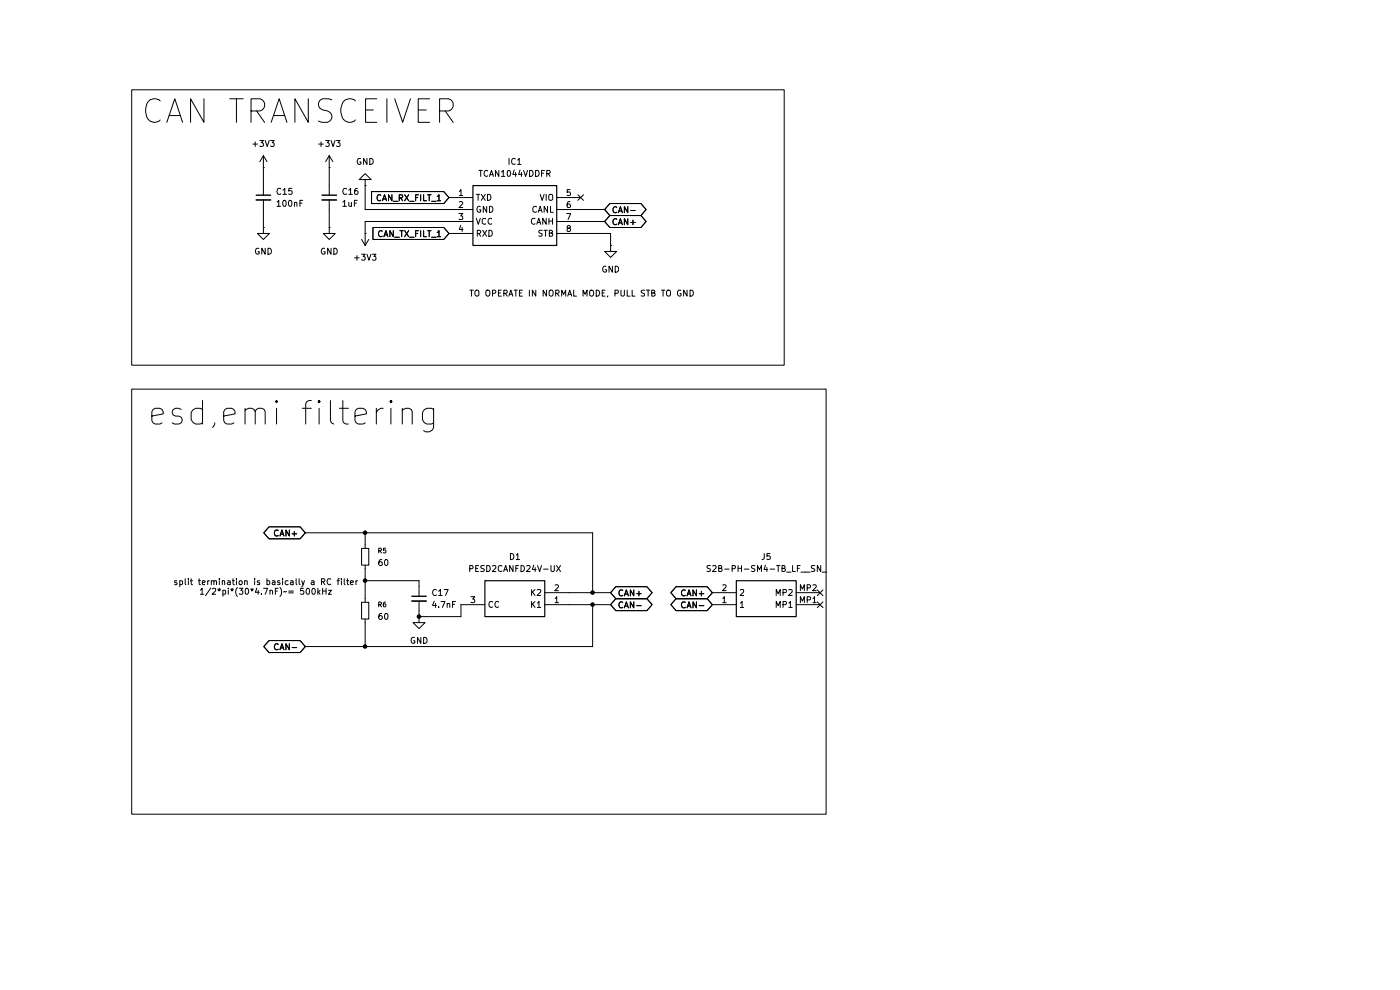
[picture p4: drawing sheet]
(kicad_sch
 (version 20260306)
 (generator "eeschema")
 (generator_version "10.0")
 (paper "A4")
 (lib_symbols
  (symbol "Device:C_Small"
   (pin_numbers (hide yes))
   (pin_names
    (offset 0.254) (hide yes)) (exclude_from_sim no) (in_bom yes) (on_board yes)
   (in_pos_files yes)
   (duplicate_pin_numbers_are_jumpers no)
   (property "Reference" "C" (at 0.254 1.778 0) (show_name no) (do_not_autoplace no) (effects (font (size 1.27 1.27)) (justify left)))
   (property "Value" "C_Small" (at 0.254 -2.032 0) (show_name no) (do_not_autoplace no) (effects (font (size 1.27 1.27)) (justify left)))
   (property "Footprint" "" (at 0 0 0) (show_name no) (do_not_autoplace no) (hide yes) (effects (font (size 1.27 1.27))))
   (property "Datasheet" "" (at 0 0 0) (show_name no) (do_not_autoplace no) (hide yes) (effects (font (size 1.27 1.27))))
   (property "Description" "Unpolarized capacitor, small symbol" (at 0 0 0) (show_name no) (do_not_autoplace no) (hide yes) (effects (font (size 1.27 1.27))))
   (symbol "C_Small_0_1"
    (polyline (pts (xy -1.524 0.508) (xy 1.524 0.508)) (stroke (width 0.3048) (type default)) (fill (type none)))
    (polyline (pts (xy -1.524 -0.508) (xy 1.524 -0.508)) (stroke (width 0.3302) (type default)) (fill (type none))))
   (symbol "C_Small_1_1"
    (pin passive line (at 0 2.54 270) (length 2.032) (name "" (effects (font (size 1.27 1.27)))) (number "1" (effects (font (size 1.27 1.27)))))
    (pin passive line (at 0 -2.54 90) (length 2.032) (name "" (effects (font (size 1.27 1.27)))) (number "2" (effects (font (size 1.27 1.27))))))
   (embedded_fonts no))
  (symbol "Device:R_Small"
   (pin_numbers (hide yes))
   (pin_names
    (offset 0.254) (hide yes)) (exclude_from_sim no) (in_bom yes) (on_board yes)
   (in_pos_files yes)
   (duplicate_pin_numbers_are_jumpers no)
   (property "Reference" "R" (at 0 0 90) (show_name no) (do_not_autoplace no) (effects (font (size 1.016 1.016))))
   (property "Value" "R_Small" (at 1.778 0 90) (show_name no) (do_not_autoplace no) (effects (font (size 1.27 1.27))))
   (property "Footprint" "" (at 0 0 0) (show_name no) (do_not_autoplace no) (hide yes) (effects (font (size 1.27 1.27))))
   (property "Datasheet" "" (at 0 0 0) (show_name no) (do_not_autoplace no) (hide yes) (effects (font (size 1.27 1.27))))
   (property "Description" "Resistor, small symbol" (at 0 0 0) (show_name no) (do_not_autoplace no) (hide yes) (effects (font (size 1.27 1.27))))
   (symbol "R_Small_0_1"
    (rectangle (start -0.762 1.778) (end 0.762 -1.778) (stroke (width 0.2032) (type default)) (fill (type none))))
   (symbol "R_Small_1_1"
    (pin passive line (at 0 2.54 270) (length 0.762) (name "" (effects (font (size 1.27 1.27)))) (number "1" (effects (font (size 1.27 1.27)))))
    (pin passive line (at 0 -2.54 90) (length 0.762) (name "" (effects (font (size 1.27 1.27)))) (number "2" (effects (font (size 1.27 1.27))))))
   (embedded_fonts no))
  (symbol "Samac_sys:PESD2CANFD24V-UX" (exclude_from_sim no) (in_bom yes) (on_board yes)
   (in_pos_files yes)
   (duplicate_pin_numbers_are_jumpers no)
   (property "Reference" "D" (at 19.05 7.62 0) (show_name no) (do_not_autoplace no) (effects (font (size 1.27 1.27)) (justify left top)))
   (property "Value" "PESD2CANFD24V-UX" (at 19.05 5.08 0) (show_name no) (do_not_autoplace no) (effects (font (size 1.27 1.27)) (justify left top)))
   (property "Footprint" "SOT65P210X110-3N" (at 19.05 -94.92 0) (show_name no) (do_not_autoplace no) (hide yes) (effects (font (size 1.27 1.27)) (justify left top)))
   (property "Datasheet" "https://assets.nexperia.com/documents/data-sheet/PESD2CANFD24V-U.pdf" (at 19.05 -194.92 0) (show_name no) (do_not_autoplace no) (hide yes) (effects (font (size 1.27 1.27)) (justify left top)))
   (property "Description" "PESD2CANFD24V-U - ESD protection for In-vehicle networks" (at 0 0 0) (show_name no) (do_not_autoplace no) (hide yes) (effects (font (size 1.27 1.27))))
   (property "Height" "1.1" (at 19.05 -394.92 0) (show_name no) (do_not_autoplace no) (hide yes) (effects (font (size 1.27 1.27)) (justify left top)))
   (property "Mouser Part Number" "771-PESD2CANFD24V-UX" (at 19.05 -494.92 0) (show_name no) (do_not_autoplace no) (hide yes) (effects (font (size 1.27 1.27)) (justify left top)))
   (property "Mouser Price/Stock" "https://www.mouser.co.uk/ProductDetail/Nexperia/PESD2CANFD24V-UX?qs=xZ%2FP%252Ba9zWqYt%2Ft8UKiQnig%3D%3D" (at 19.05 -594.92 0) (show_name no) (do_not_autoplace no) (hide yes) (effects (font (size 1.27 1.27)) (justify left top)))
   (property "Manufacturer_Name" "Nexperia" (at 19.05 -694.92 0) (show_name no) (do_not_autoplace no) (hide yes) (effects (font (size 1.27 1.27)) (justify left top)))
   (property "Manufacturer_Part_Number" "PESD2CANFD24V-UX" (at 19.05 -794.92 0) (show_name no) (do_not_autoplace no) (hide yes) (effects (font (size 1.27 1.27)) (justify left top)))
   (symbol "PESD2CANFD24V-UX_1_1"
    (rectangle (start 5.08 2.54) (end 17.78 -5.08) (stroke (width 0.254) (type default)) (fill (type background)))
    (pin passive line (at 0 0 0) (length 5.08) (name "K1" (effects (font (size 1.27 1.27)))) (number "1" (effects (font (size 1.27 1.27)))))
    (pin passive line (at 0 -2.54 0) (length 5.08) (name "K2" (effects (font (size 1.27 1.27)))) (number "2" (effects (font (size 1.27 1.27)))))
    (pin passive line (at 22.86 0 180) (length 5.08) (name "CC" (effects (font (size 1.27 1.27)))) (number "3" (effects (font (size 1.27 1.27))))))
   (embedded_fonts no))
  (symbol "Samac_sys:S2B-PH-SM4-TB_LF__SN_" (exclude_from_sim no) (in_bom yes) (on_board yes)
   (in_pos_files yes)
   (duplicate_pin_numbers_are_jumpers no)
   (property "Reference" "J" (at 19.05 7.62 0) (show_name no) (do_not_autoplace no) (effects (font (size 1.27 1.27)) (justify left top)))
   (property "Value" "S2B-PH-SM4-TB_LF__SN_" (at 19.05 5.08 0) (show_name no) (do_not_autoplace no) (effects (font (size 1.27 1.27)) (justify left top)))
   (property "Footprint" "S2BPHSM4TBLFSN" (at 19.05 -94.92 0) (show_name no) (do_not_autoplace no) (hide yes) (effects (font (size 1.27 1.27)) (justify left top)))
   (property "Datasheet" "https://www.jst-mfg.com/product/pdf/eng/ePH.pdf" (at 19.05 -194.92 0) (show_name no) (do_not_autoplace no) (hide yes) (effects (font (size 1.27 1.27)) (justify left top)))
   (property "Description" "Conn Shrouded Header (4 Sides) HDR 2 POS 2mm Solder RA Side Entry SMD T/R" (at 0 0 0) (show_name no) (do_not_autoplace no) (hide yes) (effects (font (size 1.27 1.27))))
   (property "Height" "6.6" (at 19.05 -394.92 0) (show_name no) (do_not_autoplace no) (hide yes) (effects (font (size 1.27 1.27)) (justify left top)))
   (property "Mouser Part Number" "N/A" (at 19.05 -494.92 0) (show_name no) (do_not_autoplace no) (hide yes) (effects (font (size 1.27 1.27)) (justify left top)))
   (property "Mouser Price/Stock" "https://www.mouser.co.uk/ProductDetail/JST-Commercial/S2B-PH-SM4-TBLFSN?qs=QpmGXVUTftEA9IU90i0xlg%3D%3D" (at 19.05 -594.92 0) (show_name no) (do_not_autoplace no) (hide yes) (effects (font (size 1.27 1.27)) (justify left top)))
   (property "Manufacturer_Name" "JST (JAPAN SOLDERLESS TERMINALS)" (at 19.05 -694.92 0) (show_name no) (do_not_autoplace no) (hide yes) (effects (font (size 1.27 1.27)) (justify left top)))
   (property "Manufacturer_Part_Number" "S2B-PH-SM4-TB(LF)(SN)" (at 19.05 -794.92 0) (show_name no) (do_not_autoplace no) (hide yes) (effects (font (size 1.27 1.27)) (justify left top)))
   (symbol "S2B-PH-SM4-TB_LF__SN__1_1"
    (rectangle (start 5.08 2.54) (end 17.78 -5.08) (stroke (width 0.254) (type default)) (fill (type background)))
    (pin passive line (at 0 -2.54 0) (length 5.08) (name "1" (effects (font (size 1.27 1.27)))) (number "1" (effects (font (size 1.27 1.27)))))
    (pin passive line (at 0 0 0) (length 5.08) (name "2" (effects (font (size 1.27 1.27)))) (number "2" (effects (font (size 1.27 1.27)))))
    (pin passive line (at 22.86 -2.54 180) (length 5.08) (name "MP1" (effects (font (size 1.27 1.27)))) (number "MP1" (effects (font (size 1.27 1.27)))))
    (pin passive line (at 22.86 0 180) (length 5.08) (name "MP2" (effects (font (size 1.27 1.27)))) (number "MP2" (effects (font (size 1.27 1.27))))))
   (embedded_fonts no))
  (symbol "Samac_sys:TCAN1044VDDFR" (exclude_from_sim no) (in_bom yes) (on_board yes)
   (in_pos_files yes)
   (duplicate_pin_numbers_are_jumpers no)
   (property "Reference" "IC" (at 24.13 7.62 0) (show_name no) (do_not_autoplace no) (effects (font (size 1.27 1.27)) (justify left top)))
   (property "Value" "TCAN1044VDDFR" (at 24.13 5.08 0) (show_name no) (do_not_autoplace no) (effects (font (size 1.27 1.27)) (justify left top)))
   (property "Footprint" "SOT65P280X110-8N" (at 24.13 -94.92 0) (show_name no) (do_not_autoplace no) (hide yes) (effects (font (size 1.27 1.27)) (justify left top)))
   (property "Datasheet" "https://www.ti.com/lit/gpn/TCAN1044V" (at 24.13 -194.92 0) (show_name no) (do_not_autoplace no) (hide yes) (effects (font (size 1.27 1.27)) (justify left top)))
   (property "Description" "CAN XCVR WITH OPTIONAL FD" (at 0 0 0) (show_name no) (do_not_autoplace no) (hide yes) (effects (font (size 1.27 1.27))))
   (property "Height" "1.1" (at 24.13 -394.92 0) (show_name no) (do_not_autoplace no) (hide yes) (effects (font (size 1.27 1.27)) (justify left top)))
   (property "Mouser Part Number" "595-TCAN1044VDDFR" (at 24.13 -494.92 0) (show_name no) (do_not_autoplace no) (hide yes) (effects (font (size 1.27 1.27)) (justify left top)))
   (property "Mouser Price/Stock" "https://www.mouser.co.uk/ProductDetail/Texas-Instruments/TCAN1044VDDFR?qs=xZ%2FP%252Ba9zWqaHsa9RvdIfqA%3D%3D" (at 24.13 -594.92 0) (show_name no) (do_not_autoplace no) (hide yes) (effects (font (size 1.27 1.27)) (justify left top)))
   (property "Manufacturer_Name" "Texas Instruments" (at 24.13 -694.92 0) (show_name no) (do_not_autoplace no) (hide yes) (effects (font (size 1.27 1.27)) (justify left top)))
   (property "Manufacturer_Part_Number" "TCAN1044VDDFR" (at 24.13 -794.92 0) (show_name no) (do_not_autoplace no) (hide yes) (effects (font (size 1.27 1.27)) (justify left top)))
   (symbol "TCAN1044VDDFR_1_1"
    (rectangle (start 5.08 2.54) (end 22.86 -10.16) (stroke (width 0.254) (type default)) (fill (type background)))
    (pin passive line (at 0 0 0) (length 5.08) (name "TXD" (effects (font (size 1.27 1.27)))) (number "1" (effects (font (size 1.27 1.27)))))
    (pin passive line (at 0 -2.54 0) (length 5.08) (name "GND" (effects (font (size 1.27 1.27)))) (number "2" (effects (font (size 1.27 1.27)))))
    (pin passive line (at 0 -5.08 0) (length 5.08) (name "VCC" (effects (font (size 1.27 1.27)))) (number "3" (effects (font (size 1.27 1.27)))))
    (pin passive line (at 0 -7.62 0) (length 5.08) (name "RXD" (effects (font (size 1.27 1.27)))) (number "4" (effects (font (size 1.27 1.27)))))
    (pin passive line (at 27.94 0 180) (length 5.08) (name "VIO" (effects (font (size 1.27 1.27)))) (number "5" (effects (font (size 1.27 1.27)))))
    (pin passive line (at 27.94 -2.54 180) (length 5.08) (name "CANL" (effects (font (size 1.27 1.27)))) (number "6" (effects (font (size 1.27 1.27)))))
    (pin passive line (at 27.94 -5.08 180) (length 5.08) (name "CANH" (effects (font (size 1.27 1.27)))) (number "7" (effects (font (size 1.27 1.27)))))
    (pin passive line (at 27.94 -7.62 180) (length 5.08) (name "STB" (effects (font (size 1.27 1.27)))) (number "8" (effects (font (size 1.27 1.27))))))
   (embedded_fonts no))
  (symbol "power:+3V3"
   (power global)
   (pin_numbers (hide yes))
   (pin_names
    (offset 0) (hide yes)) (exclude_from_sim no) (in_bom yes) (on_board yes)
   (in_pos_files yes)
   (duplicate_pin_numbers_are_jumpers no)
   (property "Reference" "#PWR" (at 0 -3.81 0) (show_name no) (do_not_autoplace no) (hide yes) (effects (font (size 1.27 1.27))))
   (property "Value" "+3V3" (at 0 3.556 0) (show_name no) (do_not_autoplace no) (effects (font (size 1.27 1.27))))
   (property "Footprint" "" (at 0 0 0) (show_name no) (do_not_autoplace no) (hide yes) (effects (font (size 1.27 1.27))))
   (property "Datasheet" "" (at 0 0 0) (show_name no) (do_not_autoplace no) (hide yes) (effects (font (size 1.27 1.27))))
   (property "Description" "Power symbol creates a global label with name \"+3V3\"" (at 0 0 0) (show_name no) (do_not_autoplace no) (hide yes) (effects (font (size 1.27 1.27))))
   (symbol "+3V3_0_1"
    (polyline (pts (xy -0.762 1.27) (xy 0 2.54)) (stroke (width 0) (type default)) (fill (type none)))
    (polyline (pts (xy 0 2.54) (xy 0.762 1.27)) (stroke (width 0) (type default)) (fill (type none)))
    (polyline (pts (xy 0 0) (xy 0 2.54)) (stroke (width 0) (type default)) (fill (type none))))
   (symbol "+3V3_1_1"
    (pin power_in line (at 0 0 90) (length 0) (name "" (effects (font (size 1.27 1.27)))) (number "1" (effects (font (size 1.27 1.27))))))
   (embedded_fonts no))
  (symbol "power:GND"
   (power global)
   (pin_numbers (hide yes))
   (pin_names
    (offset 0) (hide yes)) (exclude_from_sim no) (in_bom yes) (on_board yes)
   (in_pos_files yes)
   (duplicate_pin_numbers_are_jumpers no)
   (property "Reference" "#PWR" (at 0 -6.35 0) (show_name no) (do_not_autoplace no) (hide yes) (effects (font (size 1.27 1.27))))
   (property "Value" "GND" (at 0 -3.81 0) (show_name no) (do_not_autoplace no) (effects (font (size 1.27 1.27))))
   (property "Footprint" "" (at 0 0 0) (show_name no) (do_not_autoplace no) (hide yes) (effects (font (size 1.27 1.27))))
   (property "Datasheet" "" (at 0 0 0) (show_name no) (do_not_autoplace no) (hide yes) (effects (font (size 1.27 1.27))))
   (property "Description" "Power symbol creates a global label with name \"GND\" , ground" (at 0 0 0) (show_name no) (do_not_autoplace no) (hide yes) (effects (font (size 1.27 1.27))))
   (symbol "GND_0_1"
    (polyline (pts (xy 0 0) (xy 0 -1.27) (xy 1.27 -1.27) (xy 0 -2.54) (xy -1.27 -1.27) (xy 0 -1.27)) (stroke (width 0) (type default)) (fill (type none))))
   (symbol "GND_1_1"
    (pin power_in line (at 0 0 270) (length 0) (name "" (effects (font (size 1.27 1.27)))) (number "1" (effects (font (size 1.27 1.27))))))
   (embedded_fonts no)))
 (rectangle
  (start 27.94 82.55)
  (end 175.26 172.72)
  (stroke (width 0) (type default))
  (fill (type none)))
 (rectangle
  (start 27.94 19.05)
  (end 166.37 77.47)
  (stroke (width 0) (type default))
  (fill (type none)))
 (text "split termination is basically a RC filter\n1/2*pi*(30*4.7nF)~= 500kHz"
  (exclude_from_sim no)
  (at 56.388 124.714 0)
  (effects (font (size 1.27 1.27))))
 (text "esd,emi filtering"
  (exclude_from_sim no)
  (at 62.23 87.884 0)
  (effects (font (size 5 5))))
 (text "TO OPERATE IN NORMAL MODE, PULL STB TO GND\n"
  (exclude_from_sim no)
  (at 123.444 62.484 0)
  (effects (font (size 1.27 1.27))))
 (text "CAN TRANSCEIVER"
  (exclude_from_sim no)
  (at 63.5 23.876 0)
  (effects (font (size 5 5))))
 (junction
  (at 77.47 113.03)
  (diameter 0)
  (color 0 0 0 0))
 (junction
  (at 125.73 128.27)
  (diameter 0)
  (color 0 0 0 0))
 (junction
  (at 77.47 123.19)
  (diameter 0)
  (color 0 0 0 0))
 (junction
  (at 77.47 137.16)
  (diameter 0)
  (color 0 0 0 0))
 (junction
  (at 88.9 130.81)
  (diameter 0)
  (color 0 0 0 0))
 (junction
  (at 125.73 125.73)
  (diameter 0)
  (color 0 0 0 0))
 (no_connect
  (at 173.99 128.27))
 (no_connect
  (at 173.99 125.73))
 (no_connect
  (at 123.19 41.91))
 (wire
  (pts (xy 123.19 49.53) (xy 129.54 49.53))
  (stroke (width 0) (type default)))
 (wire
  (pts (xy 95.25 44.45) (xy 77.47 44.45))
  (stroke (width 0) (type default)))
 (wire
  (pts (xy 77.47 46.99) (xy 95.25 46.99))
  (stroke (width 0) (type default)))
 (wire
  (pts (xy 129.54 49.53) (xy 129.54 52.07))
  (stroke (width 0) (type default)))
 (wire
  (pts (xy 125.73 128.27) (xy 129.54 128.27))
  (stroke (width 0) (type default)))
 (wire
  (pts (xy 88.9 129.54) (xy 88.9 130.81))
  (stroke (width 0) (type default)))
 (wire
  (pts (xy 77.47 120.65) (xy 77.47 123.19))
  (stroke (width 0) (type default)))
 (wire
  (pts (xy 64.77 113.03) (xy 77.47 113.03))
  (stroke (width 0) (type default)))
 (wire
  (pts (xy 77.47 113.03) (xy 125.73 113.03))
  (stroke (width 0) (type default)))
 (wire
  (pts (xy 69.85 35.56) (xy 69.85 39.37))
  (stroke (width 0) (type default)))
 (wire
  (pts (xy 77.47 137.16) (xy 125.73 137.16))
  (stroke (width 0) (type default)))
 (wire
  (pts (xy 77.47 49.53) (xy 77.47 46.99))
  (stroke (width 0) (type default)))
 (wire
  (pts (xy 55.88 35.56) (xy 55.88 39.37))
  (stroke (width 0) (type default)))
 (wire
  (pts (xy 125.73 113.03) (xy 125.73 125.73))
  (stroke (width 0) (type default)))
 (wire
  (pts (xy 77.47 113.03) (xy 77.47 115.57))
  (stroke (width 0) (type default)))
 (wire
  (pts (xy 123.19 44.45) (xy 128.27 44.45))
  (stroke (width 0) (type default)))
 (wire
  (pts (xy 69.85 44.45) (xy 69.85 48.26))
  (stroke (width 0) (type default)))
 (wire
  (pts (xy 120.65 125.73) (xy 125.73 125.73))
  (stroke (width 0) (type default)))
 (wire
  (pts (xy 77.47 44.45) (xy 77.47 39.37))
  (stroke (width 0) (type default)))
 (wire
  (pts (xy 88.9 123.19) (xy 77.47 123.19))
  (stroke (width 0) (type default)))
 (wire
  (pts (xy 88.9 124.46) (xy 88.9 123.19))
  (stroke (width 0) (type default)))
 (wire
  (pts (xy 97.79 128.27) (xy 97.79 130.81))
  (stroke (width 0) (type default)))
 (wire
  (pts (xy 77.47 123.19) (xy 77.47 127))
  (stroke (width 0) (type default)))
 (wire
  (pts (xy 125.73 125.73) (xy 129.54 125.73))
  (stroke (width 0) (type default)))
 (wire
  (pts (xy 64.77 137.16) (xy 77.47 137.16))
  (stroke (width 0) (type default)))
 (wire
  (pts (xy 125.73 128.27) (xy 125.73 137.16))
  (stroke (width 0) (type default)))
 (wire
  (pts (xy 120.65 128.27) (xy 125.73 128.27))
  (stroke (width 0) (type default)))
 (wire
  (pts (xy 123.19 46.99) (xy 128.27 46.99))
  (stroke (width 0) (type default)))
 (wire
  (pts (xy 88.9 130.81) (xy 97.79 130.81))
  (stroke (width 0) (type default)))
 (wire
  (pts (xy 77.47 137.16) (xy 77.47 132.08))
  (stroke (width 0) (type default)))
 (wire
  (pts (xy 55.88 44.45) (xy 55.88 48.26))
  (stroke (width 0) (type default)))
 (global_label "CAN+"
  (shape bidirectional)
  (at 128.27 46.99 0)
  (fields_autoplaced yes)
  (effects (font (size 1.27 1.27)) (justify left))
  (property "Intersheetrefs" "${INTERSHEET_REFS}" (at 137.628 46.99 0) (hide yes) (show_name no) (do_not_autoplace no) (effects (font (size 1.27 1.27)) (justify left))))
 (global_label "CAN+"
  (shape bidirectional)
  (at 151.13 125.73 180)
  (fields_autoplaced yes)
  (effects (font (size 1.27 1.27)) (justify right))
  (property "Intersheetrefs" "${INTERSHEET_REFS}" (at 141.772 125.73 0) (hide yes) (show_name no) (do_not_autoplace no) (effects (font (size 1.27 1.27)) (justify right))))
 (global_label "CAN_RX_FILT_1"
  (shape input)
  (at 95.25 41.91 180)
  (fields_autoplaced yes)
  (effects (font (size 1.27 1.27)) (justify right))
  (property "Intersheetrefs" "${INTERSHEET_REFS}" (at 78.2948 41.91 0) (hide yes) (show_name no) (do_not_autoplace no) (effects (font (size 1.27 1.27)) (justify right))))
 (global_label "CAN-"
  (shape bidirectional)
  (at 64.77 137.16 180)
  (fields_autoplaced yes)
  (effects (font (size 1.27 1.27)) (justify right))
  (property "Intersheetrefs" "${INTERSHEET_REFS}" (at 55.412 137.16 0) (hide yes) (show_name no) (do_not_autoplace no) (effects (font (size 1.27 1.27)) (justify right))))
 (global_label "CAN-"
  (shape bidirectional)
  (at 151.13 128.27 180)
  (fields_autoplaced yes)
  (effects (font (size 1.27 1.27)) (justify right))
  (property "Intersheetrefs" "${INTERSHEET_REFS}" (at 141.772 128.27 0) (hide yes) (show_name no) (do_not_autoplace no) (effects (font (size 1.27 1.27)) (justify right))))
 (global_label "CAN-"
  (shape bidirectional)
  (at 128.27 44.45 0)
  (fields_autoplaced yes)
  (effects (font (size 1.27 1.27)) (justify left))
  (property "Intersheetrefs" "${INTERSHEET_REFS}" (at 137.628 44.45 0) (hide yes) (show_name no) (do_not_autoplace no) (effects (font (size 1.27 1.27)) (justify left))))
 (global_label "CAN+"
  (shape bidirectional)
  (at 64.77 113.03 180)
  (fields_autoplaced yes)
  (effects (font (size 1.27 1.27)) (justify right))
  (property "Intersheetrefs" "${INTERSHEET_REFS}" (at 55.412 113.03 0) (hide yes) (show_name no) (do_not_autoplace no) (effects (font (size 1.27 1.27)) (justify right))))
 (global_label "CAN-"
  (shape bidirectional)
  (at 129.54 128.27 0)
  (fields_autoplaced yes)
  (effects (font (size 1.27 1.27)) (justify left))
  (property "Intersheetrefs" "${INTERSHEET_REFS}" (at 138.898 128.27 0) (hide yes) (show_name no) (do_not_autoplace no) (effects (font (size 1.27 1.27)) (justify left))))
 (global_label "CAN+"
  (shape bidirectional)
  (at 129.54 125.73 0)
  (fields_autoplaced yes)
  (effects (font (size 1.27 1.27)) (justify left))
  (property "Intersheetrefs" "${INTERSHEET_REFS}" (at 138.898 125.73 0) (hide yes) (show_name no) (do_not_autoplace no) (effects (font (size 1.27 1.27)) (justify left))))
 (global_label "CAN_TX_FILT_1"
  (shape input)
  (at 95.25 49.53 180)
  (fields_autoplaced yes)
  (effects (font (size 1.27 1.27)) (justify right))
  (property "Intersheetrefs" "${INTERSHEET_REFS}" (at 78.5972 49.53 0) (hide yes) (show_name no) (do_not_autoplace no) (effects (font (size 1.27 1.27)) (justify right))))
 (symbol
  (lib_id "Samac_sys:S2B-PH-SM4-TB_LF__SN_")
  (at 151.13 125.73 0)
  (unit 1)
  (body_style 1)
  (exclude_from_sim no)
  (in_bom yes)
  (on_board yes)
  (in_pos_files yes)
  (dnp no)
  (fields_autoplaced yes)
  (property "Reference" "J5" (at 162.56 118.11 0) (show_name no) (do_not_autoplace no) (effects (font (size 1.27 1.27))))
  (property "Value" "S2B-PH-SM4-TB_LF__SN_" (at 162.56 120.65 0) (show_name no) (do_not_autoplace no) (effects (font (size 1.27 1.27))))
  (property "Footprint" "SamacSys_Parts:S2BPHSM4TBLFSN" (at 170.18 220.65 0) (hide yes) (show_name no) (do_not_autoplace no) (effects (font (size 1.27 1.27)) (justify left top)))
  (property "Datasheet" "https://www.jst-mfg.com/product/pdf/eng/ePH.pdf" (at 170.18 320.65 0) (hide yes) (show_name no) (do_not_autoplace no) (effects (font (size 1.27 1.27)) (justify left top)))
  (property "Description" "Conn Shrouded Header (4 Sides) HDR 2 POS 2mm Solder RA Side Entry SMD T/R" (at 151.13 125.73 0) (hide yes) (show_name no) (do_not_autoplace no) (effects (font (size 1.27 1.27))))
  (property "Height" "6.6" (at 170.18 520.65 0) (hide yes) (show_name no) (do_not_autoplace no) (effects (font (size 1.27 1.27)) (justify left top)))
  (property "Mouser Part Number" "N/A" (at 170.18 620.65 0) (hide yes) (show_name no) (do_not_autoplace no) (effects (font (size 1.27 1.27)) (justify left top)))
  (property "Mouser Price/Stock" "https://www.mouser.co.uk/ProductDetail/JST-Commercial/S2B-PH-SM4-TBLFSN?qs=QpmGXVUTftEA9IU90i0xlg%3D%3D" (at 170.18 720.65 0) (hide yes) (show_name no) (do_not_autoplace no) (effects (font (size 1.27 1.27)) (justify left top)))
  (property "Manufacturer_Name" "JST (JAPAN SOLDERLESS TERMINALS)" (at 170.18 820.65 0) (hide yes) (show_name no) (do_not_autoplace no) (effects (font (size 1.27 1.27)) (justify left top)))
  (property "Manufacturer_Part_Number" "S2B-PH-SM4-TB(LF)(SN)" (at 170.18 920.65 0) (hide yes) (show_name no) (do_not_autoplace no) (effects (font (size 1.27 1.27)) (justify left top)))
  (pin "MP1")
  (pin "1")
  (pin "MP2")
  (pin "2"))
 (symbol
  (lib_id "Device:C_Small")
  (at 88.9 127 0)
  (unit 1)
  (body_style 1)
  (exclude_from_sim no)
  (in_bom yes)
  (on_board yes)
  (in_pos_files yes)
  (dnp no)
  (fields_autoplaced yes)
  (property "Reference" "C17" (at 91.44 125.7362 0) (show_name no) (do_not_autoplace no) (effects (font (size 1.27 1.27)) (justify left)))
  (property "Value" "4.7nF" (at 91.44 128.2762 0) (show_name no) (do_not_autoplace no) (effects (font (size 1.27 1.27)) (justify left)))
  (property "Footprint" "Capacitor_SMD:C_0603_1608Metric" (at 88.9 127 0) (hide yes) (show_name no) (do_not_autoplace no) (effects (font (size 1.27 1.27))))
  (property "Datasheet" "" (at 88.9 127 0) (hide yes) (show_name no) (do_not_autoplace no) (effects (font (size 1.27 1.27))))
  (property "Description" "Unpolarized capacitor, small symbol" (at 88.9 127 0) (hide yes) (show_name no) (do_not_autoplace no) (effects (font (size 1.27 1.27))))
  (property "Arrow Part Number" "" (at 88.9 127 0) (show_name no) (do_not_autoplace no) (effects (font (size 1.27 1.27))))
  (property "Arrow Price/Stock" "" (at 88.9 127 0) (show_name no) (do_not_autoplace no) (effects (font (size 1.27 1.27))))
  (pin "1")
  (pin "2"))
 (symbol
  (lib_id "Device:R_Small")
  (at 77.47 129.54 180)
  (unit 1)
  (body_style 1)
  (exclude_from_sim no)
  (in_bom yes)
  (on_board yes)
  (in_pos_files yes)
  (dnp no)
  (fields_autoplaced yes)
  (property "Reference" "R6" (at 80.01 128.2699 0) (show_name no) (do_not_autoplace no) (effects (font (size 1.016 1.016)) (justify right)))
  (property "Value" "60" (at 80.01 130.8099 0) (show_name no) (do_not_autoplace no) (effects (font (size 1.27 1.27)) (justify right)))
  (property "Footprint" "Resistor_SMD:R_0603_1608Metric" (at 77.47 129.54 0) (hide yes) (show_name no) (do_not_autoplace no) (effects (font (size 1.27 1.27))))
  (property "Datasheet" "" (at 77.47 129.54 0) (hide yes) (show_name no) (do_not_autoplace no) (effects (font (size 1.27 1.27))))
  (property "Description" "Resistor, small symbol" (at 77.47 129.54 0) (hide yes) (show_name no) (do_not_autoplace no) (effects (font (size 1.27 1.27))))
  (property "Arrow Part Number" "" (at 77.47 129.54 0) (show_name no) (do_not_autoplace no) (effects (font (size 1.27 1.27))))
  (property "Arrow Price/Stock" "" (at 77.47 129.54 0) (show_name no) (do_not_autoplace no) (effects (font (size 1.27 1.27))))
  (pin "1")
  (pin "2"))
 (symbol
  (lib_id "power:GND")
  (at 55.88 48.26 0)
  (unit 1)
  (body_style 1)
  (exclude_from_sim no)
  (in_bom yes)
  (on_board yes)
  (in_pos_files yes)
  (dnp no)
  (fields_autoplaced yes)
  (property "Reference" "#PWR064" (at 55.88 54.61 0) (hide yes) (show_name no) (do_not_autoplace no) (effects (font (size 1.27 1.27))))
  (property "Value" "GND" (at 55.88 53.34 0) (show_name no) (do_not_autoplace no) (effects (font (size 1.27 1.27))))
  (property "Footprint" "" (at 55.88 48.26 0) (hide yes) (show_name no) (do_not_autoplace no) (effects (font (size 1.27 1.27))))
  (property "Datasheet" "" (at 55.88 48.26 0) (hide yes) (show_name no) (do_not_autoplace no) (effects (font (size 1.27 1.27))))
  (property "Description" "Power symbol creates a global label with name \"GND\" , ground" (at 55.88 48.26 0) (hide yes) (show_name no) (do_not_autoplace no) (effects (font (size 1.27 1.27))))
  (pin "1"))
 (symbol
  (lib_id "power:+3V3")
  (at 55.88 35.56 0)
  (unit 1)
  (body_style 1)
  (exclude_from_sim no)
  (in_bom yes)
  (on_board yes)
  (in_pos_files yes)
  (dnp no)
  (fields_autoplaced yes)
  (property "Reference" "#PWR061" (at 55.88 39.37 0) (hide yes) (show_name no) (do_not_autoplace no) (effects (font (size 1.27 1.27))))
  (property "Value" "+3V3" (at 55.88 30.48 0) (show_name no) (do_not_autoplace no) (effects (font (size 1.27 1.27))))
  (property "Footprint" "" (at 55.88 35.56 0) (hide yes) (show_name no) (do_not_autoplace no) (effects (font (size 1.27 1.27))))
  (property "Datasheet" "" (at 55.88 35.56 0) (hide yes) (show_name no) (do_not_autoplace no) (effects (font (size 1.27 1.27))))
  (property "Description" "Power symbol creates a global label with name \"+3V3\"" (at 55.88 35.56 0) (hide yes) (show_name no) (do_not_autoplace no) (effects (font (size 1.27 1.27))))
  (pin "1"))
 (symbol
  (lib_id "Device:C_Small")
  (at 69.85 41.91 0)
  (unit 1)
  (body_style 1)
  (exclude_from_sim no)
  (in_bom yes)
  (on_board yes)
  (in_pos_files yes)
  (dnp no)
  (fields_autoplaced yes)
  (property "Reference" "C16" (at 72.39 40.6462 0) (show_name no) (do_not_autoplace no) (effects (font (size 1.27 1.27)) (justify left)))
  (property "Value" "1uF" (at 72.39 43.1862 0) (show_name no) (do_not_autoplace no) (effects (font (size 1.27 1.27)) (justify left)))
  (property "Footprint" "Capacitor_SMD:C_0603_1608Metric" (at 69.85 41.91 0) (hide yes) (show_name no) (do_not_autoplace no) (effects (font (size 1.27 1.27))))
  (property "Datasheet" "" (at 69.85 41.91 0) (hide yes) (show_name no) (do_not_autoplace no) (effects (font (size 1.27 1.27))))
  (property "Description" "Unpolarized capacitor, small symbol" (at 69.85 41.91 0) (hide yes) (show_name no) (do_not_autoplace no) (effects (font (size 1.27 1.27))))
  (property "Arrow Part Number" "" (at 69.85 41.91 0) (show_name no) (do_not_autoplace no) (effects (font (size 1.27 1.27))))
  (property "Arrow Price/Stock" "" (at 69.85 41.91 0) (show_name no) (do_not_autoplace no) (effects (font (size 1.27 1.27))))
  (pin "1")
  (pin "2"))
 (symbol
  (lib_id "power:GND")
  (at 88.9 130.81 0)
  (unit 1)
  (body_style 1)
  (exclude_from_sim no)
  (in_bom yes)
  (on_board yes)
  (in_pos_files yes)
  (dnp no)
  (fields_autoplaced yes)
  (property "Reference" "#PWR067" (at 88.9 137.16 0) (hide yes) (show_name no) (do_not_autoplace no) (effects (font (size 1.27 1.27))))
  (property "Value" "GND" (at 88.9 135.89 0) (show_name no) (do_not_autoplace no) (effects (font (size 1.27 1.27))))
  (property "Footprint" "" (at 88.9 130.81 0) (hide yes) (show_name no) (do_not_autoplace no) (effects (font (size 1.27 1.27))))
  (property "Datasheet" "" (at 88.9 130.81 0) (hide yes) (show_name no) (do_not_autoplace no) (effects (font (size 1.27 1.27))))
  (property "Description" "Power symbol creates a global label with name \"GND\" , ground" (at 88.9 130.81 0) (hide yes) (show_name no) (do_not_autoplace no) (effects (font (size 1.27 1.27))))
  (pin "1"))
 (symbol
  (lib_id "Device:R_Small")
  (at 77.47 118.11 180)
  (unit 1)
  (body_style 1)
  (exclude_from_sim no)
  (in_bom yes)
  (on_board yes)
  (in_pos_files yes)
  (dnp no)
  (fields_autoplaced yes)
  (property "Reference" "R5" (at 80.01 116.8399 0) (show_name no) (do_not_autoplace no) (effects (font (size 1.016 1.016)) (justify right)))
  (property "Value" "60" (at 80.01 119.3799 0) (show_name no) (do_not_autoplace no) (effects (font (size 1.27 1.27)) (justify right)))
  (property "Footprint" "Resistor_SMD:R_0603_1608Metric" (at 77.47 118.11 0) (hide yes) (show_name no) (do_not_autoplace no) (effects (font (size 1.27 1.27))))
  (property "Datasheet" "" (at 77.47 118.11 0) (hide yes) (show_name no) (do_not_autoplace no) (effects (font (size 1.27 1.27))))
  (property "Description" "Resistor, small symbol" (at 77.47 118.11 0) (hide yes) (show_name no) (do_not_autoplace no) (effects (font (size 1.27 1.27))))
  (property "Arrow Part Number" "" (at 77.47 118.11 0) (show_name no) (do_not_autoplace no) (effects (font (size 1.27 1.27))))
  (property "Arrow Price/Stock" "" (at 77.47 118.11 0) (show_name no) (do_not_autoplace no) (effects (font (size 1.27 1.27))))
  (pin "1")
  (pin "2"))
 (symbol
  (lib_id "power:GND")
  (at 69.85 48.26 0)
  (unit 1)
  (body_style 1)
  (exclude_from_sim no)
  (in_bom yes)
  (on_board yes)
  (in_pos_files yes)
  (dnp no)
  (fields_autoplaced yes)
  (property "Reference" "#PWR066" (at 69.85 54.61 0) (hide yes) (show_name no) (do_not_autoplace no) (effects (font (size 1.27 1.27))))
  (property "Value" "GND" (at 69.85 53.34 0) (show_name no) (do_not_autoplace no) (effects (font (size 1.27 1.27))))
  (property "Footprint" "" (at 69.85 48.26 0) (hide yes) (show_name no) (do_not_autoplace no) (effects (font (size 1.27 1.27))))
  (property "Datasheet" "" (at 69.85 48.26 0) (hide yes) (show_name no) (do_not_autoplace no) (effects (font (size 1.27 1.27))))
  (property "Description" "Power symbol creates a global label with name \"GND\" , ground" (at 69.85 48.26 0) (hide yes) (show_name no) (do_not_autoplace no) (effects (font (size 1.27 1.27))))
  (pin "1"))
 (symbol
  (lib_id "power:+3V3")
  (at 69.85 35.56 0)
  (unit 1)
  (body_style 1)
  (exclude_from_sim no)
  (in_bom yes)
  (on_board yes)
  (in_pos_files yes)
  (dnp no)
  (fields_autoplaced yes)
  (property "Reference" "#PWR065" (at 69.85 39.37 0) (hide yes) (show_name no) (do_not_autoplace no) (effects (font (size 1.27 1.27))))
  (property "Value" "+3V3" (at 69.85 30.48 0) (show_name no) (do_not_autoplace no) (effects (font (size 1.27 1.27))))
  (property "Footprint" "" (at 69.85 35.56 0) (hide yes) (show_name no) (do_not_autoplace no) (effects (font (size 1.27 1.27))))
  (property "Datasheet" "" (at 69.85 35.56 0) (hide yes) (show_name no) (do_not_autoplace no) (effects (font (size 1.27 1.27))))
  (property "Description" "Power symbol creates a global label with name \"+3V3\"" (at 69.85 35.56 0) (hide yes) (show_name no) (do_not_autoplace no) (effects (font (size 1.27 1.27))))
  (pin "1"))
 (symbol
  (lib_id "power:+3V3")
  (at 77.47 49.53 180)
  (unit 1)
  (body_style 1)
  (exclude_from_sim no)
  (in_bom yes)
  (on_board yes)
  (in_pos_files yes)
  (dnp no)
  (fields_autoplaced yes)
  (property "Reference" "#PWR063" (at 77.47 45.72 0) (hide yes) (show_name no) (do_not_autoplace no) (effects (font (size 1.27 1.27))))
  (property "Value" "+3V3" (at 77.47 54.61 0) (show_name no) (do_not_autoplace no) (effects (font (size 1.27 1.27))))
  (property "Footprint" "" (at 77.47 49.53 0) (hide yes) (show_name no) (do_not_autoplace no) (effects (font (size 1.27 1.27))))
  (property "Datasheet" "" (at 77.47 49.53 0) (hide yes) (show_name no) (do_not_autoplace no) (effects (font (size 1.27 1.27))))
  (property "Description" "Power symbol creates a global label with name \"+3V3\"" (at 77.47 49.53 0) (hide yes) (show_name no) (do_not_autoplace no) (effects (font (size 1.27 1.27))))
  (pin "1"))
 (symbol
  (lib_id "Samac_sys:TCAN1044VDDFR")
  (at 95.25 41.91 0)
  (unit 1)
  (body_style 1)
  (exclude_from_sim no)
  (in_bom yes)
  (on_board yes)
  (in_pos_files yes)
  (dnp no)
  (fields_autoplaced yes)
  (property "Reference" "IC1" (at 109.22 34.29 0) (show_name no) (do_not_autoplace no) (effects (font (size 1.27 1.27))))
  (property "Value" "TCAN1044VDDFR" (at 109.22 36.83 0) (show_name no) (do_not_autoplace no) (effects (font (size 1.27 1.27))))
  (property "Footprint" "SamacSys_Parts:SOT65P280X110-8N" (at 119.38 136.83 0) (hide yes) (show_name no) (do_not_autoplace no) (effects (font (size 1.27 1.27)) (justify left top)))
  (property "Datasheet" "https://www.ti.com/lit/gpn/TCAN1044V" (at 119.38 236.83 0) (hide yes) (show_name no) (do_not_autoplace no) (effects (font (size 1.27 1.27)) (justify left top)))
  (property "Description" "CAN XCVR WITH OPTIONAL FD" (at 95.25 41.91 0) (hide yes) (show_name no) (do_not_autoplace no) (effects (font (size 1.27 1.27))))
  (property "Height" "1.1" (at 119.38 436.83 0) (hide yes) (show_name no) (do_not_autoplace no) (effects (font (size 1.27 1.27)) (justify left top)))
  (property "Mouser Part Number" "595-TCAN1044VDDFR" (at 119.38 536.83 0) (hide yes) (show_name no) (do_not_autoplace no) (effects (font (size 1.27 1.27)) (justify left top)))
  (property "Mouser Price/Stock" "https://www.mouser.co.uk/ProductDetail/Texas-Instruments/TCAN1044VDDFR?qs=xZ%2FP%252Ba9zWqaHsa9RvdIfqA%3D%3D" (at 119.38 636.83 0) (hide yes) (show_name no) (do_not_autoplace no) (effects (font (size 1.27 1.27)) (justify left top)))
  (property "Manufacturer_Name" "Texas Instruments" (at 119.38 736.83 0) (hide yes) (show_name no) (do_not_autoplace no) (effects (font (size 1.27 1.27)) (justify left top)))
  (property "Manufacturer_Part_Number" "TCAN1044VDDFR" (at 119.38 836.83 0) (hide yes) (show_name no) (do_not_autoplace no) (effects (font (size 1.27 1.27)) (justify left top)))
  (property "Arrow Part Number" "" (at 95.25 41.91 0) (show_name no) (do_not_autoplace no) (effects (font (size 1.27 1.27))))
  (property "Arrow Price/Stock" "" (at 95.25 41.91 0) (show_name no) (do_not_autoplace no) (effects (font (size 1.27 1.27))))
  (pin "7")
  (pin "2")
  (pin "8")
  (pin "1")
  (pin "3")
  (pin "4")
  (pin "5")
  (pin "6"))
 (symbol
  (lib_id "Samac_sys:PESD2CANFD24V-UX")
  (at 120.65 128.27 180)
  (unit 1)
  (body_style 1)
  (exclude_from_sim no)
  (in_bom yes)
  (on_board yes)
  (in_pos_files yes)
  (dnp no)
  (fields_autoplaced yes)
  (property "Reference" "D1" (at 109.22 118.11 0) (show_name no) (do_not_autoplace no) (effects (font (size 1.27 1.27))))
  (property "Value" "PESD2CANFD24V-UX" (at 109.22 120.65 0) (show_name no) (do_not_autoplace no) (effects (font (size 1.27 1.27))))
  (property "Footprint" "SamacSys_Parts:SOT65P210X110-3N" (at 101.6 33.35 0) (hide yes) (show_name no) (do_not_autoplace no) (effects (font (size 1.27 1.27)) (justify left top)))
  (property "Datasheet" "https://assets.nexperia.com/documents/data-sheet/PESD2CANFD24V-U.pdf" (at 101.6 -66.65 0) (hide yes) (show_name no) (do_not_autoplace no) (effects (font (size 1.27 1.27)) (justify left top)))
  (property "Description" "PESD2CANFD24V-U - ESD protection for In-vehicle networks" (at 120.65 128.27 0) (hide yes) (show_name no) (do_not_autoplace no) (effects (font (size 1.27 1.27))))
  (property "Height" "1.1" (at 101.6 -266.65 0) (hide yes) (show_name no) (do_not_autoplace no) (effects (font (size 1.27 1.27)) (justify left top)))
  (property "Mouser Part Number" "771-PESD2CANFD24V-UX" (at 101.6 -366.65 0) (hide yes) (show_name no) (do_not_autoplace no) (effects (font (size 1.27 1.27)) (justify left top)))
  (property "Mouser Price/Stock" "https://www.mouser.co.uk/ProductDetail/Nexperia/PESD2CANFD24V-UX?qs=xZ%2FP%252Ba9zWqYt%2Ft8UKiQnig%3D%3D" (at 101.6 -466.65 0) (hide yes) (show_name no) (do_not_autoplace no) (effects (font (size 1.27 1.27)) (justify left top)))
  (property "Manufacturer_Name" "Nexperia" (at 101.6 -566.65 0) (hide yes) (show_name no) (do_not_autoplace no) (effects (font (size 1.27 1.27)) (justify left top)))
  (property "Manufacturer_Part_Number" "PESD2CANFD24V-UX" (at 101.6 -666.65 0) (hide yes) (show_name no) (do_not_autoplace no) (effects (font (size 1.27 1.27)) (justify left top)))
  (property "Arrow Part Number" "" (at 120.65 128.27 0) (show_name no) (do_not_autoplace no) (effects (font (size 1.27 1.27))))
  (property "Arrow Price/Stock" "" (at 120.65 128.27 0) (show_name no) (do_not_autoplace no) (effects (font (size 1.27 1.27))))
  (pin "1")
  (pin "2")
  (pin "3"))
 (symbol
  (lib_id "Device:C_Small")
  (at 55.88 41.91 0)
  (unit 1)
  (body_style 1)
  (exclude_from_sim no)
  (in_bom yes)
  (on_board yes)
  (in_pos_files yes)
  (dnp no)
  (fields_autoplaced yes)
  (property "Reference" "C15" (at 58.42 40.6462 0) (show_name no) (do_not_autoplace no) (effects (font (size 1.27 1.27)) (justify left)))
  (property "Value" "100nF" (at 58.42 43.1862 0) (show_name no) (do_not_autoplace no) (effects (font (size 1.27 1.27)) (justify left)))
  (property "Footprint" "Capacitor_SMD:C_0603_1608Metric" (at 55.88 41.91 0) (hide yes) (show_name no) (do_not_autoplace no) (effects (font (size 1.27 1.27))))
  (property "Datasheet" "" (at 55.88 41.91 0) (hide yes) (show_name no) (do_not_autoplace no) (effects (font (size 1.27 1.27))))
  (property "Description" "Unpolarized capacitor, small symbol" (at 55.88 41.91 0) (hide yes) (show_name no) (do_not_autoplace no) (effects (font (size 1.27 1.27))))
  (property "Arrow Part Number" "" (at 55.88 41.91 0) (show_name no) (do_not_autoplace no) (effects (font (size 1.27 1.27))))
  (property "Arrow Price/Stock" "" (at 55.88 41.91 0) (show_name no) (do_not_autoplace no) (effects (font (size 1.27 1.27))))
  (pin "1")
  (pin "2"))
 (symbol
  (lib_id "power:GND")
  (at 77.47 39.37 180)
  (unit 1)
  (body_style 1)
  (exclude_from_sim no)
  (in_bom yes)
  (on_board yes)
  (in_pos_files yes)
  (dnp no)
  (fields_autoplaced yes)
  (property "Reference" "#PWR070" (at 77.47 33.02 0) (hide yes) (show_name no) (do_not_autoplace no) (effects (font (size 1.27 1.27))))
  (property "Value" "GND" (at 77.47 34.29 0) (show_name no) (do_not_autoplace no) (effects (font (size 1.27 1.27))))
  (property "Footprint" "" (at 77.47 39.37 0) (hide yes) (show_name no) (do_not_autoplace no) (effects (font (size 1.27 1.27))))
  (property "Datasheet" "" (at 77.47 39.37 0) (hide yes) (show_name no) (do_not_autoplace no) (effects (font (size 1.27 1.27))))
  (property "Description" "Power symbol creates a global label with name \"GND\" , ground" (at 77.47 39.37 0) (hide yes) (show_name no) (do_not_autoplace no) (effects (font (size 1.27 1.27))))
  (pin "1"))
 (symbol
  (lib_id "power:GND")
  (at 129.54 52.07 0)
  (unit 1)
  (body_style 1)
  (exclude_from_sim no)
  (in_bom yes)
  (on_board yes)
  (in_pos_files yes)
  (dnp no)
  (fields_autoplaced yes)
  (property "Reference" "#PWR097" (at 129.54 58.42 0) (hide yes) (show_name no) (do_not_autoplace no) (effects (font (size 1.27 1.27))))
  (property "Value" "GND" (at 129.54 57.15 0) (show_name no) (do_not_autoplace no) (effects (font (size 1.27 1.27))))
  (property "Footprint" "" (at 129.54 52.07 0) (hide yes) (show_name no) (do_not_autoplace no) (effects (font (size 1.27 1.27))))
  (property "Datasheet" "" (at 129.54 52.07 0) (hide yes) (show_name no) (do_not_autoplace no) (effects (font (size 1.27 1.27))))
  (property "Description" "Power symbol creates a global label with name \"GND\" , ground" (at 129.54 52.07 0) (hide yes) (show_name no) (do_not_autoplace no) (effects (font (size 1.27 1.27))))
  (pin "1")))
